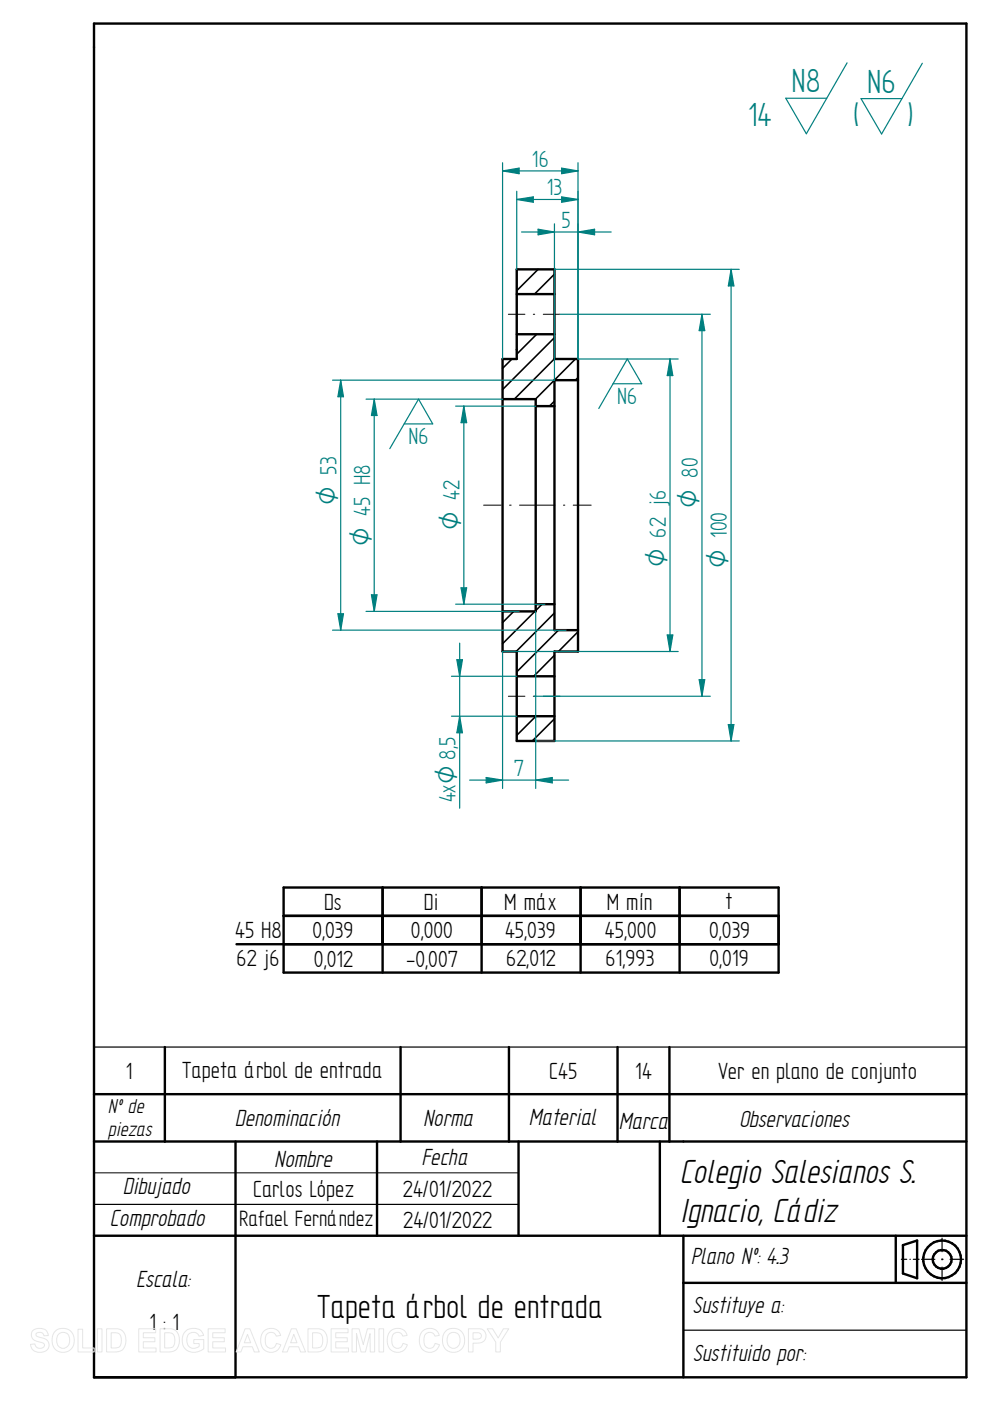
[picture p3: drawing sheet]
<svg xmlns="http://www.w3.org/2000/svg" width="210mm" height="297mm" viewBox="0 0 210 297" stroke-linecap="round" stroke-linejoin="round" font-family="sans-serif">
<g fill="none" stroke="#000" stroke-width=".51">
<path d="M19.9 5h185.1v287h-185.1zM109.6 57.1h8v19h5v62h-5v19h-8v-19h-3v-62h3zM109.6 62.4h8M109.6 70.9h8M106.6 84.6h7v45h-7M113.6 86.1h4M122.6 80.6h-5v53h5M113.6 128.1h4M109.6 143.4h8M109.6 151.8h8M19.9 232h185.1M35 222v20"/>
<path d="M85 222v20M107.9 222v20M131 222v20M142 222v20M19.9 242h185.1M50 242v50M80 242v20M110 242v20M140 242v20M19.9 262h185.1M144.9 262v30M144.9 272h60.1"/>
<path d="M190 262v10M191.5 264l3-1v8l-3-1z"/>
<circle cx="199.8" cy="267" r="4"/>
<circle cx="199.9" cy="267" r="1.99"/>
</g>
<path d="M19.9 222h185.1M19.9 255.4h90.1M191.2 267h1.1M193 267h.1M193.7 267h1.2M195.5 267h2.8M199.8 267h.2M199.8 262.5v2.9M199.8 266.9v.2M199.8 268.6v2.9M201.5 267h2.9M144.9 282h60.1" fill="none" stroke="#000" stroke-width=".25"/>
<path d="M107.8 66.6h3.5M113.1 66.6h.3M115.2 66.6h3.5M102.6 107.1h3.7M108.1 107.1h.3M110.2 107.1h7.5M119.5 107.1h.3M121.6 107.1h3.8M107.8 147.6h3.5M113.1 147.6h.3M115.2 147.6h3.5M19.9 248.7h90.1" fill="none" stroke="#000" stroke-width=".21"/>
<path d="M179.7 13.3l-8.7 15.1-4.3-7.6h8.6M195.6 13.4l-8.6 15-4.4-7.5h8.7M118.7 66.6h32M148.9 66.6l.6 3.5h-1.2zM113.3 147.6h37.4" fill="none" stroke="#007f7f" stroke-width=".25"/>
<circle cx="109.6" cy="57.1" r=".17" fill="#000"/>
<g fill="none" stroke="#000" stroke-width=".34">
<path d="M114.1 57.1l-4.5 4.5M117.6 58.1l-4.2 4.3M108.6 76.1l-2 2M113.8 70.9l-4.2 4.2M117.6 71.6l-11 11M117.6 76.1l-8.5 8.5M122 76.1l-8.4 8.5M117.6 85l-1.1 1.1M122.6 80.1l-.6 .5M109 129.6l-2.4 2.4M113.5 129.6l-6.9 6.9M115 128.1l-1.4 1.4"/>
<path d="M117.6 130l-8.1 8.1M117.6 138.9l-4.4 4.5M118.4 133.6l-8.8 8.9M122.6 133.9l-4.2 4.2M113.7 151.8l-4.1 4.1M117.6 152.4l-4.7 4.7M117.6 156.9l-.2 .2"/>
</g>
<path d="M148.9 66.6l.6 3.5h-1.2z" fill="#007f7f"/>
<path d="M148.3 144.1h1.2l-.6 3.5z" fill="none" stroke="#007f7f" stroke-width=".25"/>
<path d="M148.3 144.1h1.2l-.6 3.5z" fill="#007f7f"/>
<path d="M148.9 66.6v81M77.6 84.6h29M79.4 84.6l.6 3.5h-1.2zM77.6 129.6h32.5" fill="none" stroke="#007f7f" stroke-width=".25"/>
<path d="M79.4 84.6l.6 3.5h-1.2z" fill="#007f7f"/>
<path d="M78.8 126.1h1.2l-.6 3.5z" fill="none" stroke="#007f7f" stroke-width=".25"/>
<path d="M78.8 126.1h1.2l-.6 3.5z" fill="#007f7f"/>
<path d="M70.5 80.6h47.1M72.3 80.6l.6 3.5h-1.2zM79.4 84.6v45M70.5 133.6h49.6" fill="none" stroke="#007f7f" stroke-width=".25"/>
<path d="M72.3 80.6l.6 3.5h-1.2z" fill="#007f7f"/>
<path d="M71.7 130.1h1.2l-.6 3.5z" fill="none" stroke="#007f7f" stroke-width=".25"/>
<path d="M71.7 130.1h1.2l-.6 3.5z" fill="#007f7f"/>
<path d="M72.3 80.6v53M96.6 86.1h17M98.4 86.1l.6 3.5h-1.2zM96.6 128.1h19" fill="none" stroke="#007f7f" stroke-width=".25"/>
<path d="M98.4 86.1l.6 3.5h-1.2z" fill="#007f7f"/>
<path d="M97.8 124.6h1.2l-.6 3.5z" fill="none" stroke="#007f7f" stroke-width=".25"/>
<path d="M97.8 124.6h1.2l-.6 3.5z" fill="#007f7f"/>
<path d="M122.6 76.1h21.2M142.1 76.1l.6 3.5h-1.2zM98.4 86.1v42M106.6 138.1h37.2" fill="none" stroke="#007f7f" stroke-width=".25"/>
<path d="M142.1 76.1l.6 3.5h-1.2z" fill="#007f7f"/>
<path d="M141.5 134.6h1.2l-.6 3.5z" fill="none" stroke="#007f7f" stroke-width=".25"/>
<path d="M141.5 134.6h1.2l-.6 3.5z" fill="#007f7f"/>
<path d="M109.6 40.6v16.5M109.6 42.3l3.5-.6v1.2zM122.6 40.6v35.5M142.1 76.1v62" fill="none" stroke="#007f7f" stroke-width=".25"/>
<path d="M109.6 42.3l3.5-.6v1.2z" fill="#007f7f"/>
<path d="M119.1 41.7l3.5 .6-3.5 .6z" fill="none" stroke="#007f7f" stroke-width=".25"/>
<path d="M119.1 41.7l3.5 .6-3.5 .6z" fill="#007f7f"/>
<path d="M106.6 34.5v41.6M106.6 36.2l3.5-.6v1.2zM122.6 34.5v41.6M109.6 42.3h13" fill="none" stroke="#007f7f" stroke-width=".25"/>
<path d="M106.6 36.2l3.5-.6v1.2z" fill="#007f7f"/>
<path d="M119.1 35.6l3.5 .6-3.5 .6z" fill="none" stroke="#007f7f" stroke-width=".25"/>
<path d="M119.1 35.6l3.5 .6-3.5 .6z" fill="#007f7f"/>
<path d="M106.6 36.2h16M117.6 57.1h39.2M155.1 57.1l.6 3.5h-1.2zM113.6 157.1h43.2" fill="none" stroke="#007f7f" stroke-width=".25"/>
<path d="M155.1 57.1l.6 3.5h-1.2z" fill="#007f7f"/>
<path d="M154.5 153.6h1.2l-.6 3.5z" fill="none" stroke="#007f7f" stroke-width=".25"/>
<path d="M154.5 153.6h1.2l-.6 3.5z" fill="#007f7f"/>
<path d="M114.1 48.6l3.5 .6-3.5 .6zM117.6 47.5v33.1M122.6 47.5v28.6M155.1 57.1v100" fill="none" stroke="#007f7f" stroke-width=".25"/>
<path d="M114.1 48.6l3.5 .6-3.5 .6z" fill="#007f7f"/>
<path d="M122.6 49.2l3.5-.6v1.2z" fill="none" stroke="#007f7f" stroke-width=".25"/>
<path d="M122.6 49.2l3.5-.6v1.2z" fill="#007f7f"/>
<path d="M110.6 49.2h19M106.6 138.1v29.1M113.6 129.6v37.6M103.1 164.8l3.5 .6-3.5 .6z" fill="none" stroke="#007f7f" stroke-width=".25"/>
<path d="M103.1 164.8l3.5 .6-3.5 .6z" fill="#007f7f"/>
<path d="M113.6 165.4l3.5-.6v1.2z" fill="none" stroke="#007f7f" stroke-width=".25"/>
<path d="M113.6 165.4l3.5-.6v1.2z" fill="#007f7f"/>
<path d="M85.7 89.9h6.1l-3-5.3-6.1 10.5M130 81.4h6.1l-3-5.3-6.1 10.5M95.8 151.8h13.8M95.8 143.4h13.8M97.5 151.8l.6 3.6h-1.2zM99.6 165.4h21" fill="none" stroke="#007f7f" stroke-width=".25"/>
<path d="M60.2 188.2h104.9v18h-104.9zM60.2 194.2h104.9M81.2 188.2v18M102.2 188.2v18M123.1 188.2v18M144.1 188.2v18M50.2 200.2h114.9" fill="none" stroke="#000" stroke-width=".51"/>
<path d="M97.5 151.8l.6 3.6h-1.2z" fill="#007f7f"/>
<path d="M96.9 139.9h1.2l-.6 3.5z" fill="none" stroke="#007f7f" stroke-width=".25"/>
<path d="M96.9 139.9h1.2l-.6 3.5z" fill="#007f7f"/>
<path d="M97.5 136.4v35" fill="none" stroke="#007f7f" stroke-width=".25"/>
<g fill="none" stroke="#e6e6e6" stroke-width=".21">
<path d="M7 282.1a2.33 2.33 0 0 1 2.9 .2l.3 .9h-.9a.91 .91 0 0 0-.7-.7 .91 .91 0 0 0-1 .5l.1 .3 .5 .2a2.12 2.12 0 0 1 2.2 1.4 1.76 1.76 0 0 1-2.4 1.8l-.7-.2-.6-.7-.2-.8 .9-.1a1.05 1.05 0 0 0 .9 1 1.05 1.05 0 0 0 1.1-.7 1.7 1.7 0 0 0-1.6-.8 1.39 1.39 0 0 1-.8-2.3zM11.7 282.3a2.47 2.47 0 0 1 3.1-.2 2.47 2.47 0 0 1 .8 3 2.4 2.4 0 0 1-3 1.5 2.4 2.4 0 0 1-1.5-3.1zM12.4 282.9a1.39 1.39 0 0 1 1.7-.3 1.39 1.39 0 0 1 .7 1.5 1.41 1.41 0 0 1-1.4 1.8 1.41 1.41 0 0 1-1.4-1.8l.1-.7zM16.6 281.8h.9v4h2.5v.8h-3.4zM20.7 281.7h.9v4.9h-.9zM22.6 281.7h1.8a2.2 2.2 0 0 1 2.3 2.8 2.05 2.05 0 0 1-2.3 2.1h-1.8zM23.6 282.6a1.8 1.8 0 0 1 1.9 .5 2.03 2.03 0 0 1-.4 2.6l-1.5 .1zM29.4 281.7h3.6v.9h-2.6v1h2.5v.9h-2.5v1.3h2.7v.8h-3.7zM34 281.7h1.7a2.2 2.2 0 0 1 2.3 2.8 2.05 2.05 0 0 1-2.2 2.1h-1.8zM34.9 282.6a1.8 1.8 0 0 1 2 .5 2.03 2.03 0 0 1-.5 2.6l-1.5 .1zM39.3 282.3a2.56 2.56 0 0 1 3.6 .2l.3 .6-1 .2a1.36 1.36 0 0 0-1.6-.7 1.36 1.36 0 0 0-1 1.5 1.55 1.55 0 0 0 .8 1.6 1.55 1.55 0 0 0 1.8-.2v-.6h-1.1v-.9h2.1v2a2.7 2.7 0 0 1-4.5-1.2 2.79 2.79 0 0 1 .6-2.5zM44.2 281.7h3.6v.9h-2.7v1h2.5v.9h-2.5v1.3h2.7v.8h-3.6z"/>
<path d="M52 281.7h1l2 4.9h-1.1l-.4-1.1h-2l-.4 1.1h-1zM52.5 282.9l.7 1.8h-1.4zM55.9 282.3a2.15 2.15 0 0 1 3.6 .8l-.9 .2a1.24 1.24 0 0 0-1.6-.7 1.24 1.24 0 0 0-.7 1.5 1.25 1.25 0 0 0 .5 1.6 1.25 1.25 0 0 0 1.6-.3l.2-.6 1 .3a2.19 2.19 0 0 1-2.6 1.6 2.19 2.19 0 0 1-1.7-2.5l.1-.9zM61.8 281.7h1l2 4.9h-1l-.5-1.1h-2l-.4 1.1h-1zM62.3 282.9l.7 1.8h-1.4zM65.3 281.7h1.8a2.2 2.2 0 0 1 2.3 2.8 2.05 2.05 0 0 1-2.3 2.1h-1.8zM66.3 282.6a1.8 1.8 0 0 1 1.9 .5 2.03 2.03 0 0 1-.4 2.6l-1.5 .1zM70.2 281.7h3.6v.9h-2.6v1h2.5v.9h-2.5v1.3h2.7v.8h-3.7zM74.7 281.7h1.5l.8 3.4 .9-3.4h1.6v4.9h-1v-3.9l-1 3.9h-.9l-1-3.9v3.9h-.9zM80.4 281.7h1v4.9h-1zM82.7 282.3a2.15 2.15 0 0 1 3.7 .8l-1 .2a1.24 1.24 0 0 0-1.6-.7 1.24 1.24 0 0 0-.7 1.5 1.25 1.25 0 0 0 .5 1.6 1.25 1.25 0 0 0 1.6-.3l.3-.6 .9 .3a2.19 2.19 0 0 1-2.6 1.6 2.19 2.19 0 0 1-1.7-2.5l.1-.9zM89.5 282.3a2.15 2.15 0 0 1 3.7 .8l-1 .2a1.24 1.24 0 0 0-1.5-.7 1.24 1.24 0 0 0-.8 1.5 1.25 1.25 0 0 0 .5 1.6 1.25 1.25 0 0 0 1.6-.3l.3-.6 .9 .3a2.19 2.19 0 0 1-2.5 1.6 2.19 2.19 0 0 1-1.8-2.5l.1-.9z"/>
<path d="M94.5 282.3a2.47 2.47 0 0 1 3.1-.2 2.47 2.47 0 0 1 .8 3 2.4 2.4 0 0 1-3 1.5 2.4 2.4 0 0 1-1.5-3.1zM95.2 282.9a1.39 1.39 0 0 1 1.7-.3 1.39 1.39 0 0 1 .7 1.5 1.41 1.41 0 0 1-1.4 1.8 1.41 1.41 0 0 1-1.4-1.8l.1-.7zM99.4 281.7h1.5a1.58 1.58 0 0 1 2 .8 1.58 1.58 0 0 1-.6 2.1l-.8 .1-1.2 .1v1.8h-.9zM100.3 282.6h.5a.87 .87 0 0 1 1.3 .8l-.5 .4-1.3 .1zM103.3 281.7h1.2l1.2 2 1.1-2h1.1l-1.8 2.9v2h-.9v-2z"/>
</g>
<g font-size="8" fill="#007f7f">
<text x="167.9" y="19.6">N8</text>
<text x="183.9" y="19.7">N6</text>
<text x="158.7" y="26.8">14</text>
<text x="181" y="26.8">(</text>
<text x="192.4" y="26.8">)</text>
</g>
<g font-size="8">
<text x="144.2" y="250.8">Colegio Salesianos S.</text>
<text x="144.2" y="259">Ignacio, Cádiz</text>
<text x="67.3" y="279.5">Tapeta árbol de entrada</text>
</g>
<g font-size="5.7">
<text x="85.5" y="253.7">24/01/2022</text>
<text x="85.5" y="260.4">24/01/2022</text>
</g>
<g font-size="5.6" fill="#007f7f">
<text x="112.8" y="35.3">16</text>
<text x="116" y="41.4">13</text>
<text x="119.1" y="48.3">5</text>
<text x="130.9" y="85.7">N6</text>
<text x="86.6" y="94.2">N6</text>
<text x="109" y="164.5">7</text>
<text x="96.6" y="170.1" transform="rotate(-90 96.6 170.1)">4xO 8,5</text>
</g>
<g font-size="5.6">
<text x="68.7" y="192.9">Ds</text>
<text x="89.9" y="192.9">Di</text>
<text x="106.9" y="192.9">M máx</text>
<text x="128.7" y="192.9">M mín</text>
<text x="153.9" y="192.8">t</text>
<text x="49.9" y="198.9">45 H8</text>
<text x="66.3" y="198.9">0,039</text>
<text x="87.2" y="198.8">0,000</text>
<text x="107.1" y="199">45,039</text>
<text x="128.3" y="198.9">45,000</text>
<text x="150.4" y="198.9">0,039</text>
<text x="50.2" y="204.8">62 j6</text>
<text x="66.6" y="204.9">0,012</text>
<text x="86.1" y="204.9">-0,007</text>
<text x="107.4" y="204.9">62,012</text>
<text x="128.4" y="204.9">61,993</text>
<text x="150.5" y="204.9">0,019</text>
<text x="26.7" y="228.7">1</text>
<text x="38.7" y="228.6">Tapeta árbol de entrada</text>
<text x="116.5" y="228.7">C45</text>
<text x="134.7" y="228.7">14</text>
<text x="152.4" y="228.7">Ver en plano de conjunto</text>
<text x="49.8" y="238.7">Denominación</text>
<text x="89.7" y="238.7">Norma</text>
<text x="112.1" y="238.5">Material</text>
<text x="131.2" y="239.4">Marca</text>
<text x="156.8" y="239">Observaciones</text>
<text x="58.2" y="247.4">Nombre</text>
<text x="89.4" y="247">Fecha</text>
<text x="26.1" y="253.1">Dibujado</text>
<text x="53.7" y="253.7">Carlos López</text>
<text x="23.3" y="260">Comprobado</text>
<text x="146.5" y="267.9">Plano Nº: 4.3</text>
<text x="28.9" y="272.9">Escala:</text>
<text x="146.9" y="278.5">Sustituye a:</text>
<text x="31.7" y="282">1 : 1</text>
<text x="147" y="288.5">Sustituido por:</text>
</g>
<g font-size="5.4" fill="#007f7f">
<text x="71.4" y="107" transform="rotate(-90 71.4 107)">O 53</text>
<text x="148" y="107.7" transform="rotate(-90 148 107.7)">O 80</text>
<text x="97.5" y="112.4" transform="rotate(-90 97.5 112.4)">O 42</text>
<text x="78.5" y="115.8" transform="rotate(-90 78.5 115.8)">O 45 H8</text>
<text x="141.2" y="120.3" transform="rotate(-90 141.2 120.3)">O 62 j6</text>
<text x="154.2" y="120.4" transform="rotate(-90 154.2 120.4)">O 100</text>
</g>
<text font-size="5.3" x="50.8" y="260">Rafael Fernández</text>
<g font-size="4.8">
<text x="22.9" y="235.9">Nº de</text>
<text x="22.9" y="240.8">piezas</text>
</g>
</svg>
